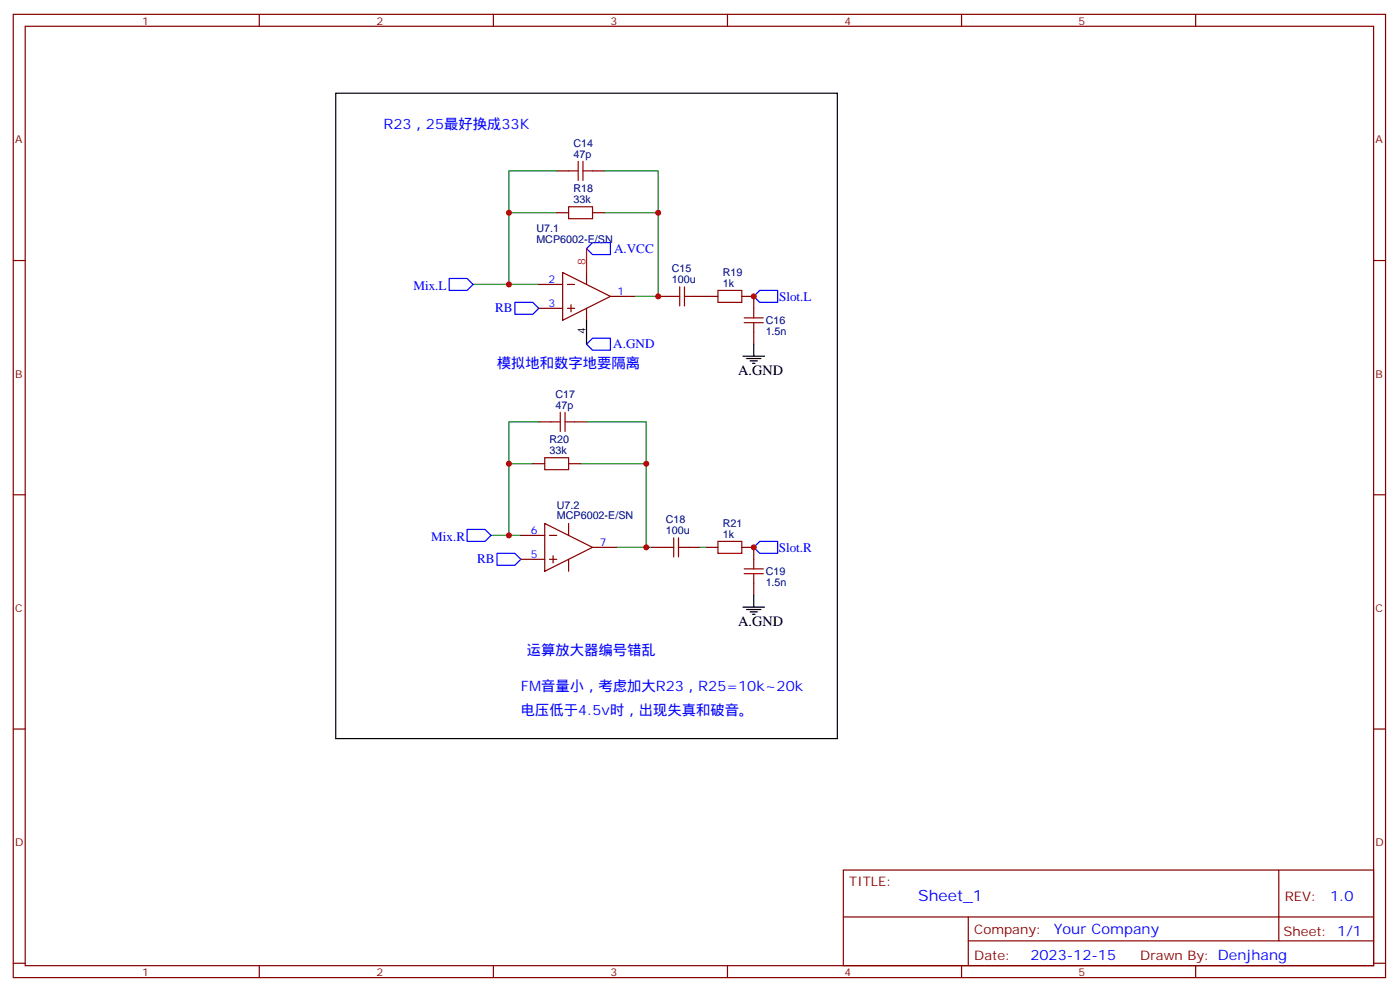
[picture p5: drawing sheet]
<svg xmlns="http://www.w3.org/2000/svg" width="414mm" height="293mm" viewBox="0 0 414 293" stroke-linecap="round" stroke-linejoin="round" font-family="sans-serif">
<g fill="none" stroke="#870000" stroke-width=".35">
<path d="M3.9 4.2h405.4v284.4h-405.4zM7.4 7.8h398.3v277.2h-398.3zM76.6 4.2v3.6M145.7 4.2v3.6M214.9 4.2v3.6M284 4.2v3.6M353.2 4.2v3.6M164.4 50.4h3.6M175 50.4h3.5M3.9 76.9h3.5M164.4 62.8h3.6M175 62.8h3.5"/>
<path d="M405.7 76.9h3.6M159.1 84h7.1M159.1 91h7.1M166.2 80.4l14.1 7.1-14.1 7zM167.6 84h2.1M167.6 91h2.1M168.7 90v2.1M173.2 80.4v3.6M173.2 91v3.5M180.3 87.5h7.1M194.4 87.5h3.5M205 87.5h7.1"/>
<path d="M219.1 87.5h3.5v3.5M222.6 98.1v3.5M157.4 136.9h3.5M159.1 124.5h3.6M168 136.9h3.5M169.7 124.5h3.5M3.9 146h3.5M153.8 158h7.1M160.9 154.5l14.1 7.1-14.1 7zM162.3 158h2.1M168 154.5v3.5M405.7 146h3.6"/>
<path d="M153.8 165.1h7.1M162.3 165.1h2.1M163.4 164v2.2M168 165.1v3.5M175 161.6h7.1M192.7 161.6h3.5M203.2 161.6h3.6M208.5 161.6h3.6M219.1 161.6h3.5v3.5M222.6 172.2v3.5M3.9 215.2h3.5M405.7 215.2h3.6"/>
<path d="M249.1 256.8h156.6v28.2h-156.6zM377.7 256.8v20.9M249.1 270.7h156.5M286 277.7h119.6M286 270.7v14.1M3.9 284.3h3.5M76.6 285v3.6M145.7 285v3.6M214.9 285v3.6M284 285v3.6M353.2 285v3.6M405.7 284.3h3.6"/>
</g>
<path d="M164.4 50.4h-14.1v12.4M178.5 50.4h15.9v12.4M164.4 62.8h-14.1v21.2M178.5 62.8h15.9v24.7h-7M139.7 84h19.4M157.4 136.9h-7.1v21.1M159.1 124.5h-8.8v12.4M171.5 136.9h19.4v24.7h-8.8M173.2 124.5h17.7v12.4M145 158h8.8M190.9 161.6h1.8M206.8 161.6h1.7" fill="none" stroke="#008700" stroke-width=".35"/>
<path d="M175 71.6h5.3v3.5h-5.3l-1.8-1.7zM132.7 82.2h5.3l1.7 1.8-1.7 1.7h-5.3zM152.1 89.3h5.3l1.7 1.7-1.7 1.8h-5.3zM224.4 85.7h5.3v3.6h-5.3l-1.8-1.8zM173.2 101.6l1.8-1.8h5.3v3.6h-5.3zM138 156.3h5.3l1.7 1.7-1.7 1.8h-5.3zM224.4 159.8h5.3v3.5h-5.3l-1.8-1.7zM146.8 163.3h5.3l1.7 1.8-1.7 1.8h-5.3z" fill="none" stroke="#00f" stroke-width=".35"/>
<g fill="none" stroke="#a10000" stroke-width=".35">
<path d="M168 50.4h2.8M170.8 47.6v5.7M172.2 50.4h2.8M172.2 47.6v5.7M168 61h7v3.6h-7zM197.9 87.5h2.9M200.8 84.7v5.6M202.2 84.7v5.6M202.2 87.5h2.8M212.1 85.7h7v3.6h-7zM219.8 95.2h5.7M219.8 93.8h5.7"/>
<path d="M222.6 91v2.8M222.6 95.2v2.9M160.9 135.1h7.1v3.5h-7.1zM162.7 124.5h2.8M165.5 121.7v5.7M166.9 124.5h2.8M166.9 121.7v5.7M199 158.8v5.6M200.4 158.8v5.6M212.1 159.8h7v3.5h-7zM196.2 161.6h2.8M200.4 161.6h2.8"/>
<path d="M219.8 169.3h5.7M219.8 167.9h5.7M222.6 165.1v2.8M222.6 169.3v2.9"/>
</g>
<path d="M99.2 27.5h148.1v190.5h-148.1zM173.2 94.5v7.1M219.5 105.1h6.3M220.5 105.8h4.3M221.6 106.5h2.1M222.3 107.2h.7M222.6 101.6v3.5M219.5 179.2h6.3M220.5 179.9h4.3M222.6 175.7v3.5M221.6 180.6h2.1M222.3 181.3h.7" fill="none" stroke="#000" stroke-width=".35"/>
<path d="M173.2 73.4v7" fill="none" stroke="#f00" stroke-width=".35"/>
<g fill="#c00">
<circle cx="190.9" cy="161.6" r=".88"/>
<circle cx="194.4" cy="62.8" r=".88"/>
<circle cx="190.9" cy="136.9" r=".88"/>
<circle cx="150.3" cy="84" r=".88"/>
<circle cx="150.3" cy="62.8" r=".88"/>
<circle cx="150.3" cy="158" r=".88"/>
<circle cx="150.3" cy="136.9" r=".88"/>
<circle cx="222.6" cy="87.5" r=".88"/>
<circle cx="222.6" cy="161.6" r=".88"/>
<circle cx="194.4" cy="87.5" r=".88"/>
</g>
<text font-size="4.6" fill="#00f" x="271.2" y="265.8">Sheet_1</text>
<g font-size="4.2" fill="#00f">
<text x="113.3" y="38.1">R23，25最好换成33K</text>
<text x="146.8" y="108.7">模拟地和数字地要隔离</text>
<text x="155.6" y="193.3">运算放大器编号错乱</text>
<text x="153.8" y="203.9">FM音量小，考虑加大R23，R25=10k~20k</text>
<text x="153.8" y="211">电压低于4.5v时，出现失真和破音。</text>
<text x="392.9" y="266.1">1.0</text>
<text x="311.3" y="275.6">Your Company</text>
<text x="304.3" y="283.4">2023-12-15</text>
</g>
<g font-size="4.2">
<text x="218.1" y="110.8">A.GND</text>
<text x="218.1" y="184.9">A.GND</text>
</g>
<g font-size="3.9" fill="#00f">
<text x="181.4" y="74.6">A.VCC</text>
<text x="122.1" y="85.7">Mix.L</text>
<text x="230.1" y="88.7">Slot.L</text>
<text x="146.3" y="92.2">RB</text>
<text x="181.1" y="102.9">A.GND</text>
<text x="127.4" y="159.8">Mix.R</text>
<text x="141" y="166.3">RB</text>
<text x="230" y="162.8">Slot.R</text>
</g>
<g font-size="3.9" fill="#800">
<text x="250.9" y="261.4">TITLE:</text>
<text x="379.5" y="266.1">REV:</text>
<text x="287.8" y="275.6">Company:</text>
<text x="379.1" y="276.2">Sheet: 1/1</text>
<text x="287.8" y="283.3">Date:</text>
<text x="336.8" y="283.4">Drawn By: Denjhang</text>
</g>
<g font-size="3.2" fill="#800">
<text x="42" y="7.2">1</text>
<text x="111.2" y="7.2">2</text>
<text x="180.3" y="7.2">3</text>
<text x="249.4" y="7.2">4</text>
<text x="318.6" y="7.2">5</text>
<text x="4.4" y="42.3">A</text>
<text x="406.3" y="42.3">A</text>
<text x="4.4" y="111.5">B</text>
<text x="406.3" y="111.5">B</text>
<text x="4.4" y="180.6">C</text>
<text x="406.3" y="180.6">C</text>
<text x="4.4" y="249.8">D</text>
<text x="406.3" y="249.8">D</text>
<text x="42" y="288">1</text>
<text x="111.2" y="288">2</text>
<text x="180.3" y="288">3</text>
<text x="249.4" y="288">4</text>
<text x="318.6" y="288">5</text>
</g>
<g font-size="3.2" fill="#000080">
<text x="169.4" y="46.6">47p</text>
<text x="169.4" y="43.4">C14</text>
<text x="169.4" y="60">33k</text>
<text x="169.4" y="56.7">R18</text>
<text x="158.4" y="71.6">MCP6002-E/SN</text>
<text x="158.4" y="68.4">U7.1</text>
<text x="198.5" y="83.6">100u</text>
<text x="198.5" y="80.4">C15</text>
<text x="213.5" y="81.6">R19</text>
<text x="213.5" y="84.7">1k</text>
<text x="226.2" y="95.7">C16</text>
<text x="226.2" y="98.9">1.5n</text>
<text x="164.1" y="117.5">C17</text>
<text x="164.1" y="120.7">47p</text>
<text x="162.3" y="130.8">R20</text>
<text x="162.3" y="134.1">33k</text>
<text x="164.5" y="153.3">MCP6002-E/SN</text>
<text x="164.5" y="150.1">U7.2</text>
<text x="196.7" y="154.5">C18</text>
<text x="213.5" y="155.7">R21</text>
<text x="196.7" y="157.7">100u</text>
<text x="213.5" y="158.8">1k</text>
<text x="226.2" y="172.9">1.5n</text>
<text x="226.2" y="169.8">C19</text>
</g>
<g font-size="3.2" fill="#00f">
<text x="162.1" y="83.6">2</text>
<text x="182.4" y="87.1">1</text>
<text x="162.1" y="90.7">3</text>
<text x="156.8" y="157.7">6</text>
<text x="177.1" y="161.2">7</text>
<text x="156.8" y="164.7">5</text>
</g>
<text font-size="3.2" fill="#f00" x="172.9" y="78.3" transform="rotate(-90 172.9 78.3)">8</text>
<text font-size="3.2" x="172.9" y="98.7" transform="rotate(-90 172.9 98.7)">4</text>
</svg>
